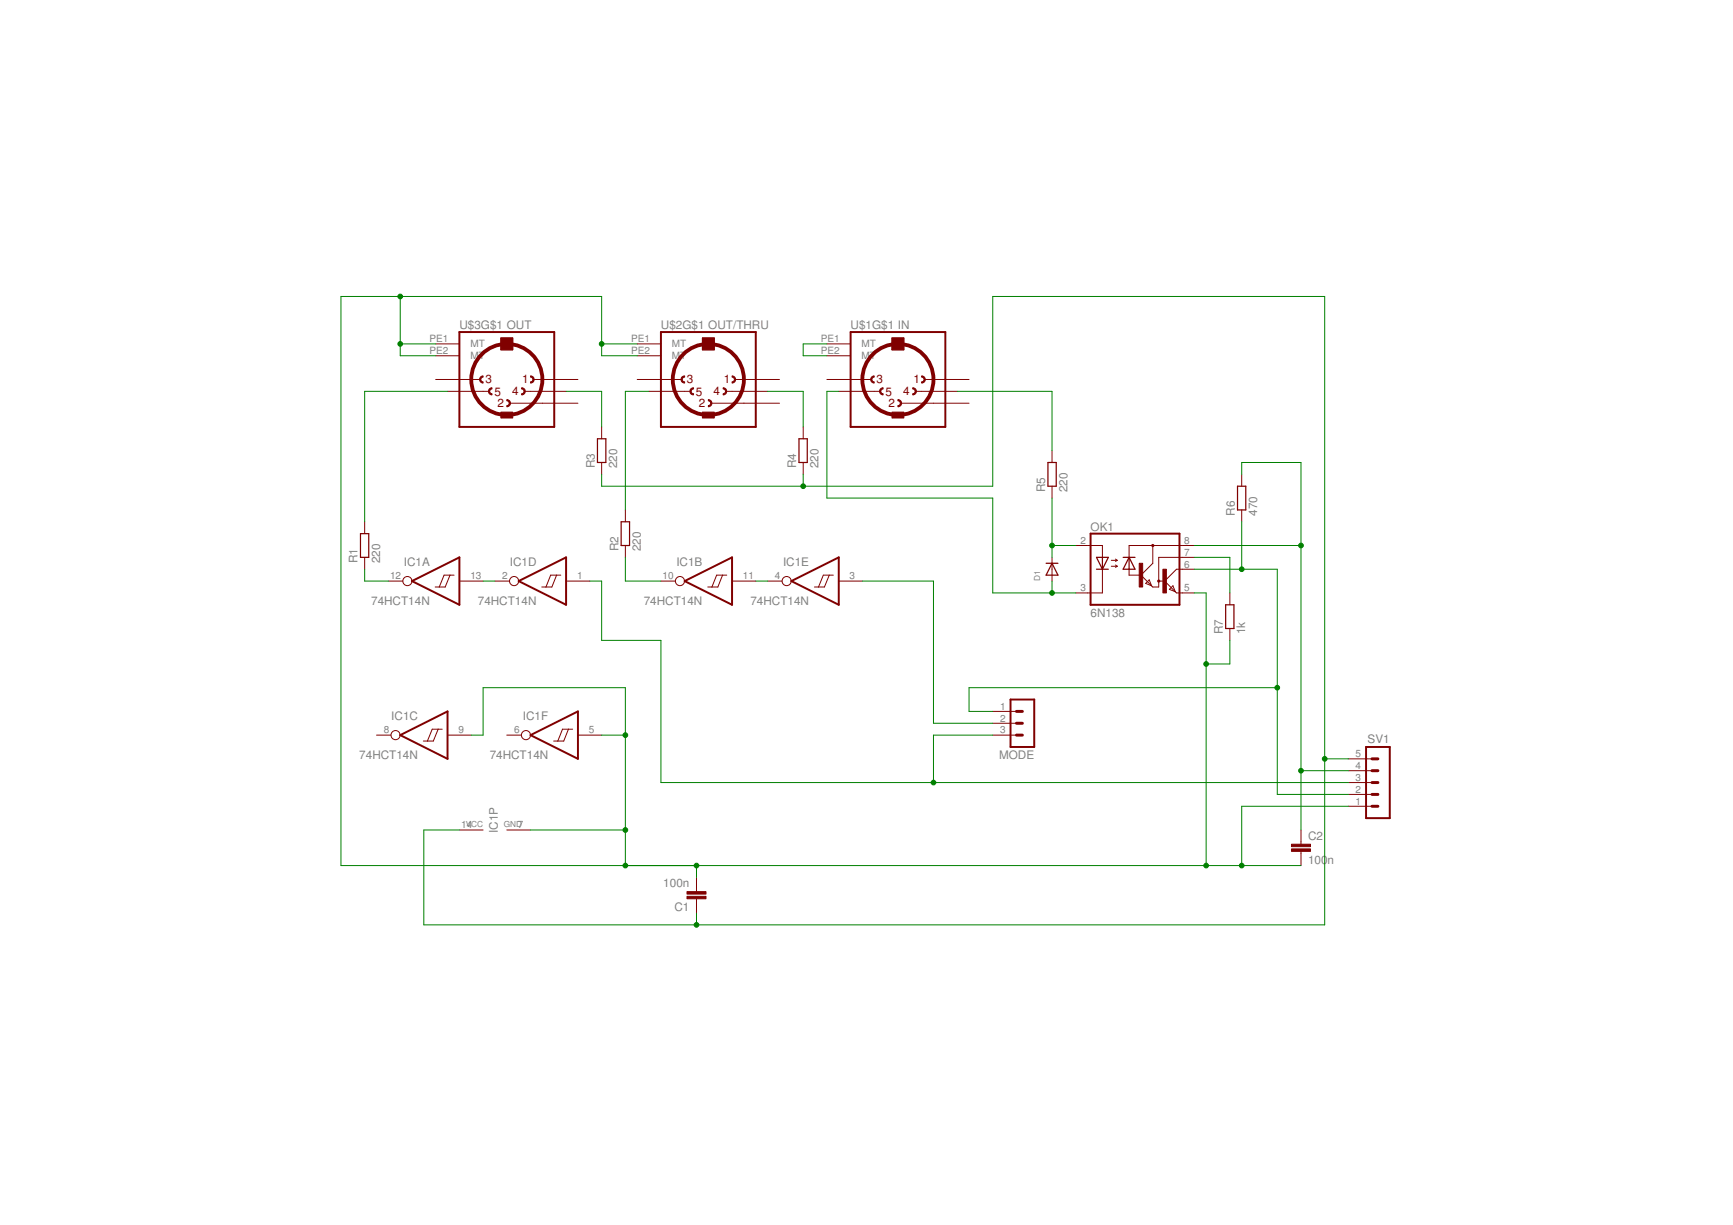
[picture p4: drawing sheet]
<svg xmlns="http://www.w3.org/2000/svg" width="297mm" height="210mm" viewBox="0 0 297 210" stroke-linecap="round" stroke-linejoin="round" font-family="sans-serif">
<g fill="none" stroke="#800000" stroke-width=".17">
<path d="M74.7 58.9h4M85.9 57.9h2v2h-2zM109.2 58.9h4.1M120.4 57.9h2v2h-2zM141.7 58.9h4.1M152.9 57.9h2v2h-2zM74.7 65h7.6M74.7 61h4M76.7 67.1h7.1M87.4 69.1h11.7M89.9 67.1h7.1M91.4 65h7.7"/>
<path d="M103.1 73.2v2M103.1 79.2v2.1M109.2 65h7.6M109.2 61h4.1M111.3 67.1h7.1M121.9 69.1h11.7M124.5 67.1h7.1M126 65h7.6M137.7 73.2v2M137.7 79.2v2.1M141.7 65h7.6M141.7 61h4.1"/>
<path d="M143.8 67.1h7.1M154.4 69.1h11.7M157 67.1h7.1M158.5 65h7.6M180.3 77.2v2M62.5 89.4v2M62.5 95.5v2M66.6 99.6h2.4M77.1 98.6l-.8 2h-1.7M77.8 98.6h-1.7l-.8 2M78.7 99.6h4.1M84.8 99.6h2.5"/>
<path d="M95.4 98.6l-.8 2h-1.7M96.1 98.6h-1.7l-.8 2M97 99.6h4.1M107.2 87.4v2M107.2 93.5v2M113.3 99.6h2.5M123.8 98.6l-.8 2h-1.7M124.6 98.6h-1.8l-.8 2M125.5 99.6h4M131.6 99.6h2.4M142.1 98.6l-.8 2h-1.7M142.8 98.6h-1.7l-.8 2"/>
<path d="M143.8 99.6h4M180.3 83.3v2M180.3 95.5v4.1M184.4 93.5h4.6v2M189 97.5v4.1h-4.6M190.5 96h1M190.5 97h1M191.2 95.8l.3 .2M191.2 96.8l.3 .2M191.5 96l-.3 .2M191.5 97l-.3 .2M193.5 97.5v1.1h2.1"/>
<path d="M197 99.4l.4 1-1-.4zM197.6 93.5v3l-2 2.1M198.6 99.6h1M199.6 99.6l2.1 2h3M204.7 95.5h-6.1v5.1h-1l-2-2M204.7 93.5h-11.2v2M204.7 97.5h-3l-2.1 2.1M212.8 81.3v2M212.8 87.4v2M201 100.4l.4 1-1-.4zM210.8 101.6v2M210.8 107.7v2"/>
<path d="M64.5 126h2.5M75.1 124.9l-.8 2.1h-1.7M75.8 124.9h-1.7l-.8 2.1M76.7 126h4.1M86.9 126h2.4M97.4 124.9l-.8 2.1h-1.7M98.1 124.9h-1.7l-.8 2.1M99.1 126h4M170.2 126h4M170.2 121.9h4M170.2 123.9h4M231.1 138.2h4.1"/>
<path d="M231.1 136.1h4.1M231.1 134.1h4.1M231.1 132.1h4.1M231.1 130h4.1M78.7 142.2h4.1M86.9 142.2h4M119.4 150.3v2.5M119.4 154v2.4M223 142.2v2.5M223 145.9v2.4"/>
<circle cx="69.8" cy="99.6" r=".78"/>
<circle cx="88.1" cy="99.6" r=".78"/>
<circle cx="116.5" cy="99.6" r=".78"/>
<circle cx="134.8" cy="99.6" r=".78"/>
<circle cx="67.8" cy="126" r=".78"/>
<circle cx="90.1" cy="126" r=".78"/>
</g>
<g fill="none" stroke="#800000" stroke-width=".21">
<path d="M102.4 75.2h1.4v4h-1.4zM136.9 75.2h1.5v4h-1.5zM179.6 79.2h1.4v4.1h-1.4zM61.8 91.4h1.4v4.1h-1.4zM106.5 89.4h1.4v4.1h-1.4zM179.3 96.5h2M180.3 96.5l1 2.1h-2zM187.9 95.5h2.1l-1 2zM187.9 97.5h2.1M189 95.5v2M192.5 95.5h2M193.5 95.5l1 2h-2z"/>
<path d="M193.5 95.5v2M212.1 83.3h1.4v4.1h-1.4zM210.1 103.6h1.4v4.1h-1.4z"/>
</g>
<g fill="none" stroke="#800000" stroke-width=".34">
<path d="M78.7 56.9h16.3v16.3h-16.3zM113.3 56.9h16.2v16.3h-16.2zM145.8 56.9h16.2v16.3h-16.2zM70.6 99.6l8.1-4.1v8.1zM88.9 99.6l8.1-4.1v8.1zM117.3 99.6l8.2-4.1v8.1zM135.6 99.6l8.2-4.1v8.1zM186.9 91.4h15.3v12.2h-15.3zM173.2 119.9h4.1v8.1h-4.1zM68.6 126l8.1-4.1v8.1zM90.9 126l8.2-4.1v8.1zM234.1 128h4.1v12.2h-4.1z"/>
<circle cx="197.6" cy="93.5" r=".11"/>
<circle cx="198.6" cy="99.6" r=".11"/>
</g>
<g fill="#800000" stroke="#800000" stroke-width=".17">
<path d="M195.3 96.5h.6v4.1h-.6z"/>
<path d="M199.3 97.5h.6v4.1h-.6z"/>
<path d="M152.9 57.9h2v2h-2z"/>
<path d="M152.9 70.6h2v1h-2z"/>
<path d="M120.4 57.9h2v2h-2z"/>
<path d="M120.4 70.6h2v1h-2z"/>
<path d="M85.9 57.9h2v2h-2z"/>
<path d="M85.9 70.6h2v1h-2z"/>
<path d="M117.8 152.8h3.2v.4h-3.2z"/>
<path d="M117.8 153.6h3.2v.4h-3.2z"/>
<path d="M221.4 145.5h3.2v.4h-3.2z"/>
<path d="M221.4 144.7h3.2v.4h-3.2z"/>
</g>
<g fill="#800000" stroke="#800000" stroke-width=".17">
<path d="M150.9 66.7l.4-.3h.1v.3a.4 .4 0 0 0-.4 .4 .4 .4 0 0 0 .4 .4v.2h-.1a.63 .63 0 0 1-.4-1z" fill-rule="evenodd"/>
<path d="M158 64.4a.61 .61 0 0 1 .6 .6 .61 .61 0 0 1-.6 .6v-.2a.4 .4 0 0 0 .4-.4 .4 .4 0 0 0-.4-.4z" fill-rule="evenodd"/>
<path d="M149.4 64.6l.3-.2h.1v.2a.4 .4 0 0 0-.4 .4 .4 .4 0 0 0 .4 .4v.2h-.1a.63 .63 0 0 1-.3-1z" fill-rule="evenodd"/>
<path d="M153.9 68.5a.61 .61 0 0 1 .6 .6 .61 .61 0 0 1-.6 .6v-.2a.4 .4 0 0 0 .4-.4 .4 .4 0 0 0-.4-.4z" fill-rule="evenodd"/>
<path d="M156.4 66.4a.61 .61 0 0 1 .7 .7 .61 .61 0 0 1-.7 .6v-.2a.4 .4 0 0 0 .5-.4 .4 .4 0 0 0-.5-.4z" fill-rule="evenodd"/>
<path d="M118.4 66.7l.4-.3h.1v.3a.4 .4 0 0 0-.4 .4 .4 .4 0 0 0 .4 .4v.2h-.1a.63 .63 0 0 1-.4-1z" fill-rule="evenodd"/>
<path d="M125.5 64.4a.61 .61 0 0 1 .6 .6 .61 .61 0 0 1-.6 .6v-.2a.4 .4 0 0 0 .4-.4 .4 .4 0 0 0-.4-.4z" fill-rule="evenodd"/>
<path d="M116.9 64.6l.3-.2h.1v.2a.4 .4 0 0 0-.4 .4 .4 .4 0 0 0 .4 .4v.2h-.1a.63 .63 0 0 1-.3-1z" fill-rule="evenodd"/>
<path d="M121.4 68.5a.61 .61 0 0 1 .6 .6 .61 .61 0 0 1-.6 .6v-.2a.4 .4 0 0 0 .4-.4 .4 .4 0 0 0-.4-.4z" fill-rule="evenodd"/>
<path d="M124 66.4a.61 .61 0 0 1 .6 .7 .61 .61 0 0 1-.6 .6v-.2a.4 .4 0 0 0 .4-.4 .4 .4 0 0 0-.4-.4z" fill-rule="evenodd"/>
<path d="M83.9 66.7l.3-.3h.1v.3a.4 .4 0 0 0-.4 .4 .4 .4 0 0 0 .4 .4v.2h-.1a.63 .63 0 0 1-.3-1z" fill-rule="evenodd"/>
<path d="M90.9 64.4a.61 .61 0 0 1 .6 .6 .61 .61 0 0 1-.6 .6v-.2a.4 .4 0 0 0 .4-.4 .4 .4 0 0 0-.4-.4z" fill-rule="evenodd"/>
<path d="M82.3 64.6l.4-.2h.1v.2a.4 .4 0 0 0-.4 .4 .4 .4 0 0 0 .4 .4v.2h-.1a.63 .63 0 0 1-.4-1z" fill-rule="evenodd"/>
<path d="M86.9 68.5a.61 .61 0 0 1 .6 .6 .61 .61 0 0 1-.6 .6v-.2a.4 .4 0 0 0 .4-.4 .4 .4 0 0 0-.4-.4z" fill-rule="evenodd"/>
<path d="M89.4 66.4a.61 .61 0 0 1 .6 .7 .61 .61 0 0 1-.6 .6v-.2a.4 .4 0 0 0 .4-.4 .4 .4 0 0 0-.4-.4z" fill-rule="evenodd"/>
</g>
<g fill="none" stroke="#800000" stroke-width=".66">
<circle cx="86.9" cy="65" r="6.1"/>
<circle cx="121.4" cy="65" r="6.1"/>
<circle cx="153.9" cy="65" r="6.1"/>
</g>
<path d="M174.2 126h1M174.2 123.9h1M174.2 121.9h1M235.2 134.1h1M235.2 136.1h1M235.2 138.2h1M235.2 130h1M235.2 132.1h1" fill="none" stroke="#800000" stroke-width=".51"/>
<g fill="none" stroke="#008000" stroke-width=".17">
<path d="M68.6 50.8v10.2h6.1M68.6 58.9h6.1M103.1 58.9h6.1M141.7 58.9h-4v2.1h4M76.7 67.1h-14.2v22.3M97 67.1h6.1v6.1M109.2 61h-6.1v-10.2h-44.7v97.5h164.6M111.3 67.1h-4.1v20.3M131.6 67.1h6.1v6.1M143.8 67.1h-2.1v18.2h28.5v16.3h14.2M164.1 67.1h16.2v10.1M62.5 97.5v2.1h4.1"/>
<path d="M82.8 99.6h2M101.1 99.6h2v10.1h10.2v24.4h117.8M103.1 81.3v2h67.1v-32.5h56.9v107.7h-154.5v-16.3h6.1M107.2 95.5v4.1h6.1M129.5 99.6h2.1M137.7 81.3v2M147.8 99.6h12.2v24.3h10.2M180.3 93.5h4.1M180.3 85.3v10.2M180.3 99.6v2M204.7 95.5h6.1v6.1M204.7 93.5h18.3"/>
<path d="M204.7 97.5h14.2v38.6h12.2M212.8 81.3v-2.1h10.2v63M212.8 89.4v8.1M204.7 101.6h2v46.7M210.8 109.7v4.1h-4.1M218.9 117.8h-52.8v4.1h4.1M80.8 126h2v-8.2h24.4v30.5M103.1 126h4.1M170.2 126h-10.2v8.1M223 132.1h8.1M227.1 130h4M231.1 138.2h-18.3v10.1"/>
<path d="M90.9 142.2h16.3M119.4 148.3v2M119.4 156.4v2.1"/>
</g>
<g fill="#008000" stroke="#008000" stroke-width=".17">
<circle cx="68.6" cy="58.9" r=".4"/>
<circle cx="103.1" cy="58.9" r=".4"/>
<circle cx="107.2" cy="126" r=".4"/>
<circle cx="107.2" cy="142.2" r=".4"/>
<circle cx="68.6" cy="50.8" r=".4"/>
<circle cx="107.2" cy="148.3" r=".4"/>
<circle cx="119.4" cy="148.3" r=".4"/>
<circle cx="206.7" cy="148.3" r=".4"/>
<circle cx="206.7" cy="113.8" r=".4"/>
<circle cx="212.8" cy="148.3" r=".4"/>
<circle cx="119.4" cy="158.5" r=".4"/>
<circle cx="227.1" cy="130" r=".4"/>
<circle cx="137.7" cy="83.3" r=".4"/>
<circle cx="160" cy="134.1" r=".4"/>
<circle cx="180.3" cy="93.5" r=".4"/>
<circle cx="180.3" cy="101.6" r=".4"/>
<circle cx="223" cy="93.5" r=".4"/>
<circle cx="223" cy="132.1" r=".4"/>
<circle cx="212.8" cy="97.5" r=".4"/>
<circle cx="218.9" cy="117.8" r=".4"/>
</g>
<g font-size="2" fill="#808080">
<text x="78.7" y="56.4">U$3G$1 OUT</text>
<text x="113.3" y="56.4">U$2G$1 OUT/THRU</text>
<text x="145.8" y="56.4">U$1G$1 IN</text>
<text x="101.9" y="80.3" transform="rotate(-90 101.9 80.3)">R3</text>
<text x="105.8" y="80.3" transform="rotate(-90 105.8 80.3)">220</text>
<text x="136.5" y="80.3" transform="rotate(-90 136.5 80.3)">R4</text>
<text x="140.3" y="80.3" transform="rotate(-90 140.3 80.3)">220</text>
<text x="179.1" y="84.3" transform="rotate(-90 179.1 84.3)">R5</text>
<text x="183" y="84.3" transform="rotate(-90 183 84.3)">220</text>
<text x="211.6" y="88.4" transform="rotate(-90 211.6 88.4)">R6</text>
<text x="215.5" y="88.4" transform="rotate(-90 215.5 88.4)">470</text>
<text x="106" y="94.5" transform="rotate(-90 106 94.5)">R2</text>
<text x="109.8" y="94.5" transform="rotate(-90 109.8 94.5)">220</text>
<text x="186.9" y="90.9">OK1</text>
<text x="61.3" y="96.5" transform="rotate(-90 61.3 96.5)">R1</text>
<text x="65.1" y="96.5" transform="rotate(-90 65.1 96.5)">220</text>
<text x="69.2" y="97">IC1A</text>
<text x="87.4" y="97">IC1D</text>
<text x="115.9" y="97">IC1B</text>
<text x="134.2" y="97">IC1E</text>
<text x="63.6" y="103.6">74HCT14N</text>
<text x="81.9" y="103.6">74HCT14N</text>
<text x="110.3" y="103.6">74HCT14N</text>
<text x="128.6" y="103.6">74HCT14N</text>
<text x="186.9" y="105.7">6N138</text>
<text x="209.6" y="108.7" transform="rotate(-90 209.6 108.7)">R7</text>
<text x="213.4" y="108.7" transform="rotate(-90 213.4 108.7)">1k</text>
<text x="67.1" y="123.4">IC1C</text>
<text x="89.6" y="123.4">IC1F</text>
<text x="61.6" y="130">74HCT14N</text>
<text x="83.9" y="130">74HCT14N</text>
<text x="171.2" y="130">MODE</text>
<text x="234.4" y="127.4">SV1</text>
<text x="85.4" y="142.7" transform="rotate(-90 85.4 142.7)">IC1P</text>
<text x="224.2" y="143.9">C2</text>
<text x="224.2" y="148">100</text>
<text x="227.6" y="148">n</text>
<text x="113.7" y="152.1">100n</text>
<text x="115.6" y="156.1">C1</text>
</g>
<g font-size="2" fill="#800000">
<text x="83.2" y="65.6">3</text>
<text x="89.5" y="65.6">1</text>
<text x="117.8" y="65.6">3</text>
<text x="124" y="65.6">1</text>
<text x="150.3" y="65.6">3</text>
<text x="156.6" y="65.6">1</text>
<text x="84.7" y="67.8">5</text>
<text x="85.2" y="69.7">2</text>
<text x="87.8" y="67.7">4</text>
<text x="119.3" y="67.8">5</text>
<text x="119.8" y="69.7">2</text>
<text x="122.3" y="67.7">4</text>
<text x="151.8" y="67.8">5</text>
<text x="152.3" y="69.7">2</text>
<text x="154.8" y="67.7">4</text>
</g>
<g font-size="1.7" fill="#808080">
<text x="73.6" y="58.6">PE1</text>
<text x="80.6" y="59.5">MT</text>
<text x="108.2" y="58.6">PE1</text>
<text x="115.2" y="59.5">MT</text>
<text x="140.7" y="58.6">PE1</text>
<text x="147.7" y="59.5">MT</text>
<text x="73.6" y="60.7">PE2</text>
<text x="80.6" y="61.6">MT</text>
<text x="108.2" y="60.7">PE2</text>
<text x="115.2" y="61.6">MT</text>
<text x="140.7" y="60.7">PE2</text>
<text x="147.7" y="61.6">MT</text>
<text x="185.2" y="93.2">2</text>
<text x="203" y="95.2">7</text>
<text x="203" y="93.2">8</text>
<text x="66.8" y="99.3">12</text>
<text x="80.6" y="99.3">13</text>
<text x="86.1" y="99.3">2</text>
<text x="98.9" y="99.3">1</text>
<text x="113.6" y="99.3">10</text>
<text x="127.3" y="99.3">11</text>
<text x="132.8" y="99.3">4</text>
<text x="145.6" y="99.3">3</text>
<text x="185.2" y="101.3">3</text>
<text x="203" y="101.3">5</text>
<text x="203" y="97.2">6</text>
<text x="65.8" y="125.7">8</text>
<text x="78.6" y="125.7">9</text>
<text x="88.1" y="125.7">6</text>
<text x="100.9" y="125.7">5</text>
<text x="171.4" y="121.6">1</text>
<text x="171.4" y="123.7">2</text>
<text x="171.4" y="125.7">3</text>
<text x="232.3" y="131.8">4</text>
<text x="232.3" y="129.7">5</text>
<text x="232.3" y="137.9">1</text>
<text x="232.3" y="135.8">2</text>
<text x="232.3" y="133.8">3</text>
<text x="79" y="141.9">14</text>
<text x="88.7" y="141.9">7</text>
</g>
<g font-size="1.4" fill="#808080">
<text x="178.3" y="99.6" transform="rotate(-90 178.3 99.6)">D1</text>
<text x="79.8" y="141.7">VCC</text>
<text x="86.4" y="141.7">GND</text>
</g>
</svg>
